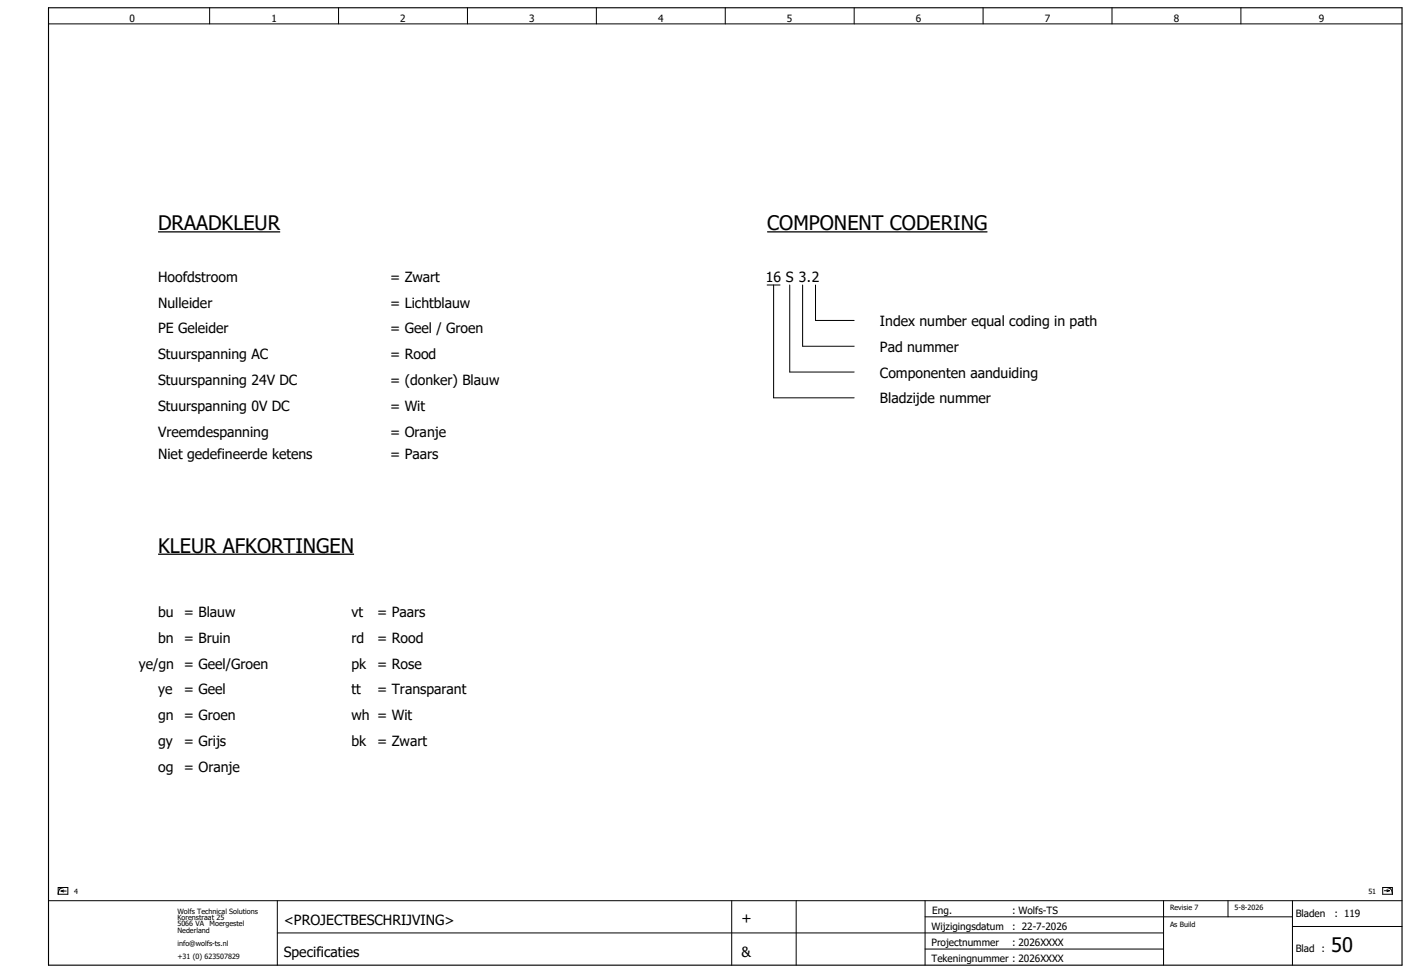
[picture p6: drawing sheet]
<svg xmlns="http://www.w3.org/2000/svg" width="438mm" height="302mm" viewBox="0 0 438 302" stroke-linecap="round" stroke-linejoin="round" font-family="sans-serif">
<g fill="none" stroke="#000" stroke-width=".31">
<path d="M15.1 7.4h420M65.1 2.4v5M105.1 2.4v5M145.1 2.4v5M185.1 2.4v5M225.1 2.4v5M265.1 2.4v5M305.1 2.4v5M345.1 2.4v5M385.1 2.4v5M238.1 88.4h4M240.1 88.4v35h25"/>
<path d="M245.1 88.4v27h20M249.1 88.4v19h16M253.1 88.4v11h12M15.1 279.4h420M18.1 275.3h3v2.1h-3zM19 276.4h1.6M19 276.4l.8 .3M19.8 276.1l-.8 .3M20.2 275.3a1.76 1.76 0 0 0-2.1 2.1M86.1 279.4v20M227.1 279.4v20M247.1 279.4v20"/>
<path d="M287.1 279.4v20M361.1 279.4v20M381.1 279.4v5M401.1 279.4v20M429.1 275.3h3v2.1h-3zM429.6 276.3h1.6M430 275.3a1.76 1.76 0 0 1 2.1 2.1M430.4 276l.8 .3M431.2 276.3l-.8 .3M86.1 289.4h275M287.1 284.4h114M287.1 294.4h74"/>
<path d="M401.1 287.4h34"/>
</g>
<path d="M15.1 2.4h420v297h-420z" fill="none" stroke="#000" stroke-width=".35"/>
<path d="M49.1 71.9h37.8M238.1 71.9h68.3M49.1 171.9h60.8" fill="none" stroke="#000" stroke-width=".39"/>
<g font-size="6.2">
<text x="49.1" y="71.4">DRAADKLEUR</text>
<text x="238.1" y="71.4">COMPONENT CODERING</text>
<text x="49.1" y="171.4">KLEUR AFKORTINGEN</text>
<text x="413.1" y="295.4">50</text>
</g>
<g font-size="4.3">
<text x="49.1" y="87.4">Hoofdstroom</text>
<text x="121.1" y="87.4">= Zwart</text>
<text x="237.7" y="87.5">16 S 3.2</text>
<text x="49.1" y="95.4">Nulleider</text>
<text x="121.1" y="95.4">= Lichtblauw</text>
<text x="273.1" y="101.1">Index number equal coding in path</text>
<text x="49.1" y="103.4">PE Geleider</text>
<text x="121.1" y="103.4">= Geel / Groen</text>
<text x="49.1" y="111.4">Stuurspanning AC</text>
<text x="121.1" y="111.4">= Rood</text>
<text x="273.1" y="109.1">Pad nummer</text>
<text x="49.1" y="119.4">Stuurspanning 24V DC</text>
<text x="121.1" y="119.4">= (donker) Blauw</text>
<text x="273.1" y="117.1">Componenten aanduiding</text>
<text x="273.1" y="125.1">Bladzijde nummer</text>
<text x="49.1" y="127.4">Stuurspanning 0V DC</text>
<text x="121.1" y="127.4">= Wit</text>
<text x="49.1" y="135.4">Vreemdespanning</text>
<text x="121.1" y="135.4">= Oranje</text>
<text x="49.1" y="142.4">Niet gedefineerde ketens</text>
<text x="121.1" y="142.4">= Paars</text>
<text x="49.1" y="191.4">bu</text>
<text x="57.1" y="191.4">= Blauw</text>
<text x="109.1" y="191.4">vt</text>
<text x="117.1" y="191.4">= Paars</text>
<text x="49.1" y="199.4">bn</text>
<text x="57.1" y="199.4">= Bruin</text>
<text x="109.1" y="199.4">rd</text>
<text x="117.1" y="199.4">= Rood</text>
<text x="43.1" y="207.4">ye/gn</text>
<text x="57.1" y="207.4">= Geel/Groen</text>
<text x="109.1" y="207.4">pk</text>
<text x="117.1" y="207.4">= Rose</text>
<text x="49.1" y="215.4">ye</text>
<text x="57.1" y="215.4">= Geel</text>
<text x="109.1" y="215.4">tt</text>
<text x="117.1" y="215.4">= Transparant</text>
<text x="49.1" y="223.4">gn</text>
<text x="57.1" y="223.4">= Groen</text>
<text x="109.1" y="223.4">wh = Wit</text>
<text x="49.1" y="231.4">gy</text>
<text x="57.1" y="231.4">= Grijs</text>
<text x="109.1" y="231.4">bk</text>
<text x="117.1" y="231.4">= Zwart</text>
<text x="49.1" y="239.4">og</text>
<text x="57.1" y="239.4">= Oranje</text>
<text x="88.1" y="286.9">&lt;PROJECTBESCHRIJVING&gt;</text>
<text x="230.1" y="286.4">+</text>
<text x="88.1" y="296.9">Specificaties</text>
<text x="230.1" y="296.9">&amp;</text>
</g>
<g font-size="3.1">
<text x="40.2" y="6.8">0</text>
<text x="84.2" y="6.8">1</text>
<text x="124.2" y="6.8">2</text>
<text x="164.2" y="6.8">3</text>
<text x="204.2" y="6.8">4</text>
<text x="244.2" y="6.8">5</text>
<text x="284.2" y="6.8">6</text>
<text x="324.2" y="6.8">7</text>
<text x="364.2" y="6.8">8</text>
<text x="409.2" y="6.8">9</text>
<text x="289.3" y="283.4">Eng.</text>
<text x="314.1" y="283.4">: Wolfs-TS</text>
<text x="402.1" y="284.4">Bladen</text>
<text x="414.1" y="284.4">: 119</text>
<text x="289.1" y="288.4">Wijzigingsdatum</text>
<text x="289.1" y="293.4">Projectnummer</text>
<text x="314.1" y="288.4">: 22-7-2026</text>
<text x="314.1" y="293.4">: 2026XXXX</text>
<text x="289.1" y="298.4">Tekeningnummer : 2026XXXX</text>
<text x="402.1" y="295.4">Blad :</text>
</g>
<g font-size="2.2">
<text x="23.1" y="277.4">4</text>
<text x="424.6" y="277.4">51</text>
<text x="55.1" y="283.4">Wolfs Technical Solutions</text>
<text x="55.1" y="285.4">Korenstraat 25</text>
<text x="55.1" y="287.4">5066 VA</text>
<text x="65.1" y="287.4">Moergestel</text>
<text x="363.1" y="282.4">Revisie 7</text>
<text x="363.1" y="287.6">As Build</text>
<text x="383.1" y="282.4">5-8-2026</text>
<text x="55.1" y="289.4">Nederland</text>
<text x="55.1" y="293.4">info@wolfs-ts.nl</text>
<text x="55.1" y="297.4">+31 (0) 623507829</text>
</g>
</svg>
